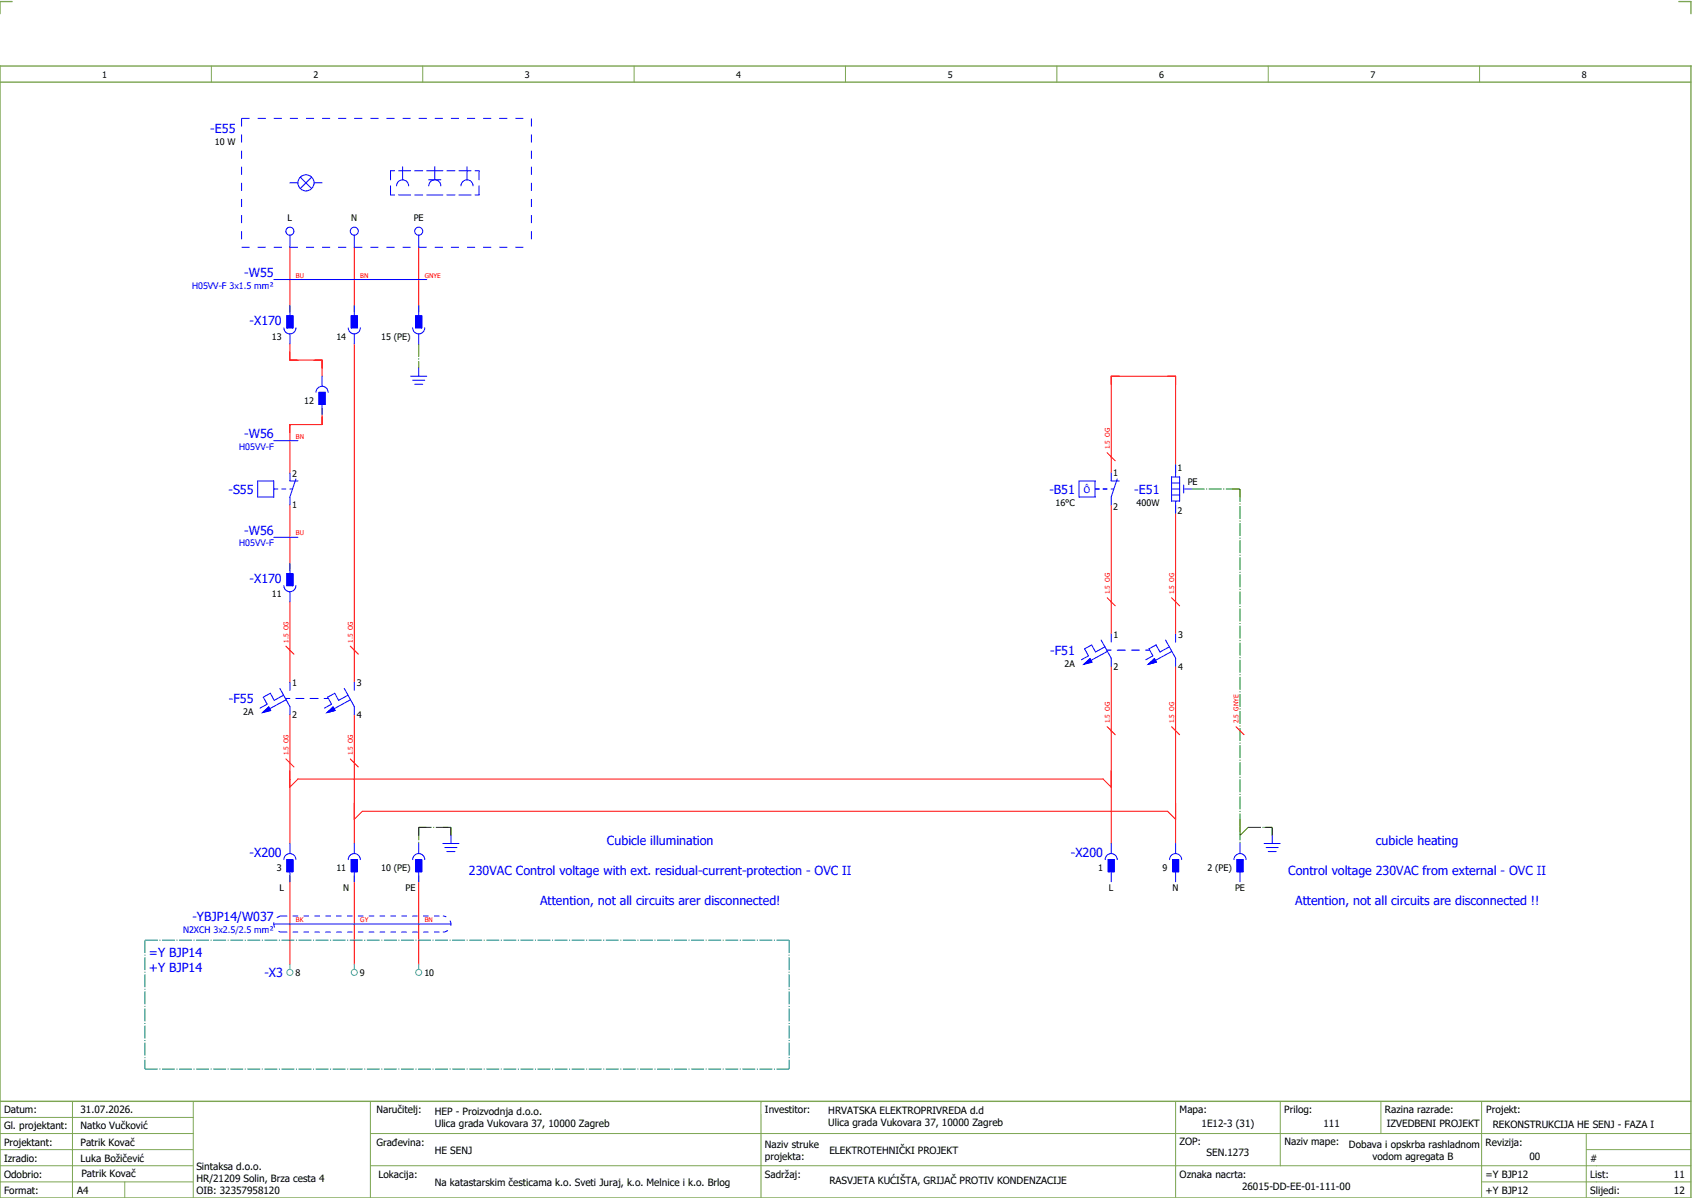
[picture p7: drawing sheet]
<svg xmlns="http://www.w3.org/2000/svg" width="421mm" height="297mm" viewBox="0 0 421 297" stroke-linecap="round" stroke-linejoin="round" font-family="sans-serif">
<path d="M0 16.4h420v281h-420zM3 .4h-3v3M417 .4h3v3M0 20.4h420M0 273.4h420" fill="none" stroke="#7ca552" stroke-width=".35"/>
<g fill="none" stroke="#7ca552" stroke-width=".25">
<path d="M52.5 16.4v4M105 16.4v4M157.5 16.4v4M210 16.4v4M262.5 16.4v4M315 16.4v4M367.5 16.4v4M0 277.4h48M18 273.4v24M48 273.4v24M92 273.4v24M189 273.4v24"/>
<path d="M292 273.4v23.8M318 273.4v16M343 273.4v8M368 273.4v23.8M0 281.4h48M0 285.4h47.8M0 293.4h47.8M31 293.4v4M47.8 289.4h-47.8M92 281.4h328M92 289.4h328M368 293.4h52"/>
<path d="M394 285.4h26M394 281.4v15.8"/>
</g>
<g fill="none" stroke="#f00" stroke-width=".25">
<path d="M72 61.4v16M88 61.4v16M104 61.4v16M72 85.4v4h8v4M88 85.4v84M80 101.4v4h-8v12M275 112.4l2 2M276 117.4v-24h16v24M72 125.4v16M276 125.4v32M292 125.4v32M72 149.4v20"/>
<path d="M275 148.4l2 2M291 148.4l2 2M71 160.4l2 2M72 177.4v32M87 160.4l2 2M88 177.4v32M276 165.4v44M292 165.4v44M71 188.4l2 2M72 195.4l2-2h200l2 2M87 188.4l2 2M275 180.4l2 2"/>
<path d="M291 180.4l2 2M307 180.4l2 2M72 217.4v22M88 217.4v22M88 203.4l2-2h200l2 2M104 217.4v22"/>
</g>
<g fill="none" stroke="#008000" stroke-width=".25" stroke-dasharray="3.2 .4 .3 .4" stroke-linecap="butt">
<path d="M104 85.4v6M296 121.4h12M306 121.4h2M308 121.4v84M308 121.4v2M104 205.4h8M104 205.4v4M104 205.4h2M104 205.4v2M110 205.4h2M112 205.4v2M308 205.4v4"/>
<path d="M308 203.4v4M308 207.4l2-2M310 205.4h6M314 205.4h2M316 205.4v2"/>
</g>
<path d="M60 29.4h72M60 29.4v32M132 29.4v32M60 61.4h72" fill="none" stroke="#00f" stroke-width=".25" stroke-dasharray="2 2" stroke-linecap="butt"/>
<g fill="none" stroke="#00f" stroke-width=".25">
<path d="M72 45.4h2M72 58.4v3M74.6 44l2.8 2.8M77.4 44l-2.8 2.8M78 45.4h2M88 58.4v3M97 46.1v2.3h1M98 42.4h-1v2.2M98.5 46.1a1.5 1.5 0 0 1 1.5-1.5 1.5 1.5 0 0 1 1.5 1.5M99 48.4h3M99 42.4h3M100 41.4v3.2"/>
<path d="M103 48.4h2M103 42.4h2M104 58.4v3M106 48.4h4M106 42.4h4M106.5 46.1a1.5 1.5 0 0 1 1.5-1.5 1.5 1.5 0 0 1 1.5 1.5M106.5 44.6h3M108 41.4v3.2M111 48.4h2M111 42.4h2M114 48.4h3M114 42.4h3"/>
<path d="M114.5 46.1a1.5 1.5 0 0 1 1.5-1.5 1.5 1.5 0 0 1 1.5 1.5M116 41.4v3.2M118 42.4h1v2.2M119 46.1v2.3h-1M68 69.4h38M71.3 78.4h1.4v3h-1.4zM72 75.9v2.5M87.3 78.4h1.5v3h-1.5zM88 75.9v2.5M103.2 78.4h1.5v3h-1.5zM104 75.9v2.5M70.5 81.4a1.5 1.5 0 0 0 1.5 1.5 1.5 1.5 0 0 0 1.5-1.5"/>
<path d="M72 82.9v2.5M78.5 97.4a1.5 1.5 0 0 1 1.5-1.5 1.5 1.5 0 0 1 1.5 1.5M79.3 97.4h1.5v3h-1.5zM80 93.4v2.5M86.5 81.4a1.5 1.5 0 0 0 1.5 1.5 1.5 1.5 0 0 0 1.5-1.5M88 82.9v2.5M102 93.4h4M102.5 81.4a1.5 1.5 0 0 0 1.5 1.5 1.5 1.5 0 0 0 1.5-1.5M102.5 94.4h3M103 95.4h2M104 82.9v2.5M104 91.4v2"/>
<path d="M64 119.4h4v4h-4zM68 109.4h6M72 117.4v2h2M73.5 118.9l-1.5 4.5v2M80 100.4v2.5M268 119.4h4v4h-4zM276 117.4v2h2M277.5 118.9l-1.5 4.5v2M291 119.9h2M291 118.4h2v6h-2zM292 115.4v3M68 121.4h1"/>
<path d="M68 133.4h6M70 121.4h1M72 139.9v2.5M72 121.4h.6M272 121.4h1M274 121.4h1M276 121.4h.7M291 121.4h2M291 122.9h2M292 124.4v3M294 121.4h2M294 120.4v2"/>
<path d="M70.5 145.4a1.5 1.5 0 0 0 1.5 1.5 1.5 1.5 0 0 0 1.5-1.5M71.3 142.4h1.4v3h-1.4zM72 146.9v2.5M273.5 158.9l2.5 4.5v2M276 157.4v2M289.5 158.9l2.5 4.5v2M292 157.4v2M65.2 176.9l1.5-1.4 .5 .9zM69.5 170.9l2.5 4.5v2M70.4 172.6l-2.3 1.3-1-1.8-1.7 1 1 1.7-1.8 1M71 173.4h1M71.1 173.7l-4.1 2.2"/>
<path d="M72 169.4v2M73.5 173.4h2M77 173.4h2M80.5 173.4h1M81.2 176.9l1.5-1.4 .5 .9zM85.5 170.9l2.5 4.5v2M86.4 172.6l-2.3 1.3-1-1.8-1.7 1 1 1.7-1.8 1M87.1 173.7l-4.1 2.2M88 169.4v2M269.2 164.9l1.5-1.4 .5 .9zM274.4 160.6l-2.3 1.3-1-1.8-1.7 1 1 1.7-1.8 1M275 161.4h1"/>
<path d="M275.1 161.7l-4.1 2.2M277.5 161.4h2M281 161.4h2M284.5 161.4h1M285.2 164.9l1.5-1.4 .5 .9zM290.4 160.6l-2.3 1.3-1-1.8-1.7 1 1 1.7-1.8 1M291.1 161.7l-4.1 2.2M70.5 213.4a1.5 1.5 0 0 1 1.5-1.5 1.5 1.5 0 0 1 1.5 1.5M71.3 213.4h1.4v3h-1.4zM72 209.4v2.5M72 216.4v2.5M86.5 213.4a1.5 1.5 0 0 1 1.5-1.5 1.5 1.5 0 0 1 1.5 1.5"/>
<path d="M87.3 213.4h1.5v3h-1.5zM88 209.4v2.5M88 216.4v2.5M102.5 213.4a1.5 1.5 0 0 1 1.5-1.5 1.5 1.5 0 0 1 1.5 1.5M103.2 213.4h1.5v3h-1.5zM104 209.4v2.5M104 216.4v2.5M110 209.4h4M110.5 210.4h3M111 211.4h2M112 207.4v2M274.5 213.4a1.5 1.5 0 0 1 1.5-1.5 1.5 1.5 0 0 1 1.5 1.5"/>
<path d="M275.2 213.4h1.5v3h-1.5zM276 209.4v2.5M276 216.4v2.5M290.5 213.4a1.5 1.5 0 0 1 1.5-1.5 1.5 1.5 0 0 1 1.5 1.5M291.3 213.4h1.5v3h-1.5zM292 209.4v2.5M292 216.4v2.5M306.5 213.4a1.5 1.5 0 0 1 1.5-1.5 1.5 1.5 0 0 1 1.5 1.5M307.3 213.4h1.5v3h-1.5zM308 209.4v2.5M308 216.4v2.5M314 209.4h4"/>
<path d="M314.5 210.4h3M315 211.4h2M316 207.4v2M68 229.4h44"/>
<circle cx="72" cy="57.4" r="1"/>
<circle cx="76" cy="45.4" r="2"/>
<circle cx="88" cy="57.4" r="1"/>
<circle cx="104" cy="57.4" r="1"/>
</g>
<g fill="#00f" stroke="#00f" stroke-width=".25">
<path d="M71.3 78.4h1.4v3h-1.4z"/>
<path d="M87.3 78.4h1.5v3h-1.5z"/>
<path d="M103.2 78.4h1.5v3h-1.5z"/>
<path d="M79.3 97.4h1.5v3h-1.5z"/>
<path d="M71.3 142.4h1.4v3h-1.4z"/>
<path d="M81.2 176.9l1.5-1.4 .5 .9z"/>
<path d="M65.2 176.9l1.5-1.4 .5 .9z"/>
<path d="M71.3 213.4h1.4v3h-1.4z"/>
<path d="M87.3 213.4h1.5v3h-1.5z"/>
<path d="M103.2 213.4h1.5v3h-1.5z"/>
<path d="M275.2 213.4h1.5v3h-1.5z"/>
<path d="M291.3 213.4h1.5v3h-1.5z"/>
<path d="M307.3 213.4h1.5v3h-1.5z"/>
<path d="M285.2 164.9l1.5-1.4 .5 .9z"/>
<path d="M269.2 164.9l1.5-1.4 .5 .9z"/>
</g>
<path d="M36 233.4h160M36 233.4v32M196 233.4v32M36 265.4h160" fill="none" stroke="#007f7f" stroke-width=".25" stroke-dasharray="3.2 .4 .3 .4" stroke-linecap="butt"/>
<g fill="none" stroke="#52a5a5" stroke-width=".25">
<path d="M72 239.4v1.2M88 239.4v1.2M104 239.4v1.2"/>
<circle cx="72" cy="241.4" r=".75"/>
<circle cx="88" cy="241.4" r=".75"/>
<circle cx="104" cy="241.4" r=".75"/>
</g>
<path d="M70 231.4h40M70 227.4h40M70 227.4a2 2 0 0 0-2 2 2 2 0 0 0 2 2M110 231.4a2 2 0 0 0 2-2 2 2 0 0 0-2-2" fill="none" stroke="#00f" stroke-width=".25" stroke-dasharray="1.4 1.4" stroke-linecap="butt"/>
<g font-size="3.1" fill="#00f">
<text x="52.2" y="33">-E55</text>
<text x="60.7" y="68.8">-W55</text>
<text x="62" y="80.6">-X170</text>
<text x="60.7" y="108.8">-W56</text>
<text x="56.8" y="122.6">-S55</text>
<text x="260.7" y="122.6">-B51</text>
<text x="281.7" y="122.6">-E51</text>
<text x="60.7" y="132.8">-W56</text>
<text x="62" y="144.6">-X170</text>
<text x="260.9" y="162.6">-F51</text>
<text x="56.9" y="174.6">-F55</text>
<text x="150.8" y="209.8">Cubicle illumination</text>
<text x="341.7" y="209.8">cubicle heating</text>
<text x="62" y="212.6">-X200</text>
<text x="266" y="212.6">-X200</text>
<text x="116.5" y="217.3">230VAC Control voltage with ext. residual-current-protection - OVC II</text>
<text x="320" y="217.3">Control voltage 230VAC from external - OVC II</text>
<text x="134.1" y="224.8">Attention, not all circuits arer disconnected!</text>
<text x="321.7" y="224.8">Attention, not all circuits are disconnected !!</text>
<text x="47.8" y="228.8">-YBJP14/W037</text>
<text x="37" y="237.5">=Y BJP14</text>
<text x="37" y="241.3">+Y BJP14</text>
<text x="65.7" y="242.6">-X3</text>
</g>
<g font-size="2.5">
<text x="1" y="276.4">Datum:</text>
<text x="1" y="280.4">Gl. projektant:</text>
<text x="20" y="276.4">31.07.2026.</text>
<text x="20" y="280.4">Natko Vučković</text>
<text x="93.5" y="276.4">Naručitelj:</text>
<text x="108" y="276.9">HEP - Proizvodnja d.o.o.</text>
<text x="108" y="279.9">Ulica grada Vukovara 37, 10000 Zagreb</text>
<text x="190" y="276.4">Investitor:</text>
<text x="205.7" y="276.6">HRVATSKA ELEKTROPRIVREDA d.d</text>
<text x="205.7" y="279.6">Ulica grada Vukovara 37, 10000 Zagreb</text>
<text x="293" y="276.4">Mapa:</text>
<text x="298.4" y="279.9">1E12-3 (31)</text>
<text x="319" y="276.4">Prilog:</text>
<text x="328.7" y="279.9">111</text>
<text x="344" y="276.4">Razina razrade:</text>
<text x="344.4" y="279.9">IZVEDBENI PROJEKT</text>
<text x="369.2" y="276.3">Projekt:</text>
<text x="370.8" y="279.9">REKONSTRUKCIJA HE SENJ - FAZA I</text>
<text x="1" y="284.4">Projektant:</text>
<text x="20" y="284.4">Patrik Kovač</text>
<text x="93.5" y="284.4">Građevina:</text>
<text x="108" y="286.4">HE SENJ</text>
<text x="190" y="284.9">Naziv struke</text>
<text x="190" y="287.9">projekta:</text>
<text x="206" y="286.5">ELEKTROTEHNIČKI PROJEKT</text>
<text x="293" y="284.3">ZOP:</text>
<text x="299.7" y="286.9">SEN.1273</text>
<text x="319" y="284.3">Naziv mape:</text>
<text x="335.1" y="285">Dobava i opskrba rashladnom</text>
<text x="340.9" y="288">vodom agregata B</text>
<text x="369" y="284.4">Revizija:</text>
<text x="379.9" y="287.9">00</text>
<text x="1" y="288.4">Izradio:</text>
<text x="1" y="292.4">Odobrio:</text>
<text x="20" y="288.4">Luka Božičević</text>
<text x="20.2" y="292.3">Patrik Kovač</text>
<text x="48.8" y="290.4">Sintaksa d.o.o.</text>
<text x="48.8" y="293.4">HR/21209 Solin, Brza cesta 4</text>
<text x="94" y="292.4">Lokacija:</text>
<text x="190" y="292.4">Sadržaj:</text>
<text x="206" y="293.9">RASVJETA KUĆIŠTA, GRIJAČ PROTIV KONDENZACIJE</text>
<text x="293" y="292.4">Oznaka nacrta:</text>
<text x="369" y="292.4">=Y BJP12</text>
<text x="395" y="292.4">List:</text>
<text x="395" y="288.4">#</text>
<text x="415.8" y="292.4">11</text>
<text x="1" y="296.4">Format:</text>
<text x="19.2" y="296.4">A4</text>
<text x="48.8" y="296.4">OIB: 32357958120</text>
<text x="108" y="294.4">Na katastarskim česticama k.o. Sveti Juraj, k.o. Melnice i k.o. Brlog</text>
<text x="308.5" y="295.4">26015-DD-EE-01-111-00</text>
<text x="369" y="296.4">+Y BJP12</text>
<text x="395" y="296.4">Slijedi:</text>
<text x="415.8" y="296.4">12</text>
</g>
<g font-size="2.2">
<text x="25.4" y="19.4">1</text>
<text x="77.9" y="19.4">2</text>
<text x="130.4" y="19.4">3</text>
<text x="182.9" y="19.4">4</text>
<text x="235.4" y="19.4">5</text>
<text x="287.9" y="19.4">6</text>
<text x="340.4" y="19.4">7</text>
<text x="392.9" y="19.4">8</text>
<text x="53.3" y="35.9">10 W</text>
<text x="71.4" y="54.9">L</text>
<text x="87.3" y="54.9">N</text>
<text x="102.8" y="54.9">PE</text>
<text x="67.6" y="84.3">13</text>
<text x="83.6" y="84.3">14</text>
<text x="94.7" y="84.3">15 (PE)</text>
<text x="75.6" y="100.3">12</text>
<text x="72.6" y="118.3">2</text>
<text x="276.5" y="118.1">1</text>
<text x="292.5" y="116.9">1</text>
<text x="262.2" y="125.5">16°C</text>
<text x="282.3" y="125.5">400W</text>
<text x="295" y="120.4">PE</text>
<text x="72.6" y="126.2">1</text>
<text x="276.5" y="126.6">2</text>
<text x="292.5" y="127.6">2</text>
<text x="67.6" y="148.3">11</text>
<text x="276.6" y="158.3">1</text>
<text x="292.6" y="158.3">3</text>
<text x="264.4" y="165.5">2A</text>
<text x="276.6" y="166.2">2</text>
<text x="292.6" y="166.2">4</text>
<text x="72.6" y="170.3">1</text>
<text x="88.6" y="170.3">3</text>
<text x="60.4" y="177.5">2A</text>
<text x="72.6" y="178.2">2</text>
<text x="88.6" y="178.2">4</text>
<text x="68.8" y="216.3">3</text>
<text x="69.4" y="221.3">L</text>
<text x="83.6" y="216.3">11</text>
<text x="85.3" y="221.3">N</text>
<text x="94.7" y="216.3">10 (PE)</text>
<text x="100.8" y="221.3">PE</text>
<text x="272.8" y="216.3">1</text>
<text x="275.4" y="221.3">L</text>
<text x="288.8" y="216.3">9</text>
<text x="291.3" y="221.3">N</text>
<text x="299.9" y="216.3">2 (PE)</text>
<text x="306.8" y="221.3">PE</text>
<text x="73.4" y="242.3">8</text>
<text x="89.4" y="242.3">9</text>
<text x="105.4" y="242.3">10</text>
</g>
<g font-size="2.2" fill="#00f">
<text x="47.7" y="71.6">H05VV-F 3x1.5 mm²</text>
<text x="59.4" y="111.6">H05VV-F</text>
<text x="269.2" y="122.3">Ô</text>
<text x="59.4" y="135.6">H05VV-F</text>
<text x="45.5" y="231.6">N2XCH 3x2.5/2.5 mm²</text>
</g>
<g font-size="1.6" fill="#f00">
<text x="73.5" y="68.9">BU</text>
<text x="89.5" y="68.9">BN</text>
<text x="105.5" y="68.9">GNYE</text>
<text x="73.5" y="108.9">BN</text>
<text x="275.6" y="111.5" transform="rotate(-90 275.6 111.5)">1.5 OG</text>
<text x="73.5" y="132.9">BU</text>
<text x="275.6" y="147.5" transform="rotate(-90 275.6 147.5)">1.5 OG</text>
<text x="291.6" y="147.5" transform="rotate(-90 291.6 147.5)">1.5 OG</text>
<text x="71.6" y="159.5" transform="rotate(-90 71.6 159.5)">1.5 OG</text>
<text x="87.6" y="159.5" transform="rotate(-90 87.6 159.5)">1.5 OG</text>
<text x="275.6" y="179.5" transform="rotate(-90 275.6 179.5)">1.5 OG</text>
<text x="291.6" y="179.5" transform="rotate(-90 291.6 179.5)">1.5 OG</text>
<text x="307.6" y="179.5" transform="rotate(-90 307.6 179.5)">2.5 GNYE</text>
<text x="71.6" y="187.5" transform="rotate(-90 71.6 187.5)">1.5 OG</text>
<text x="87.6" y="187.5" transform="rotate(-90 87.6 187.5)">1.5 OG</text>
<text x="73.5" y="228.9">BK</text>
<text x="89.5" y="228.9">GY</text>
<text x="105.5" y="228.9">BN</text>
</g>
</svg>
